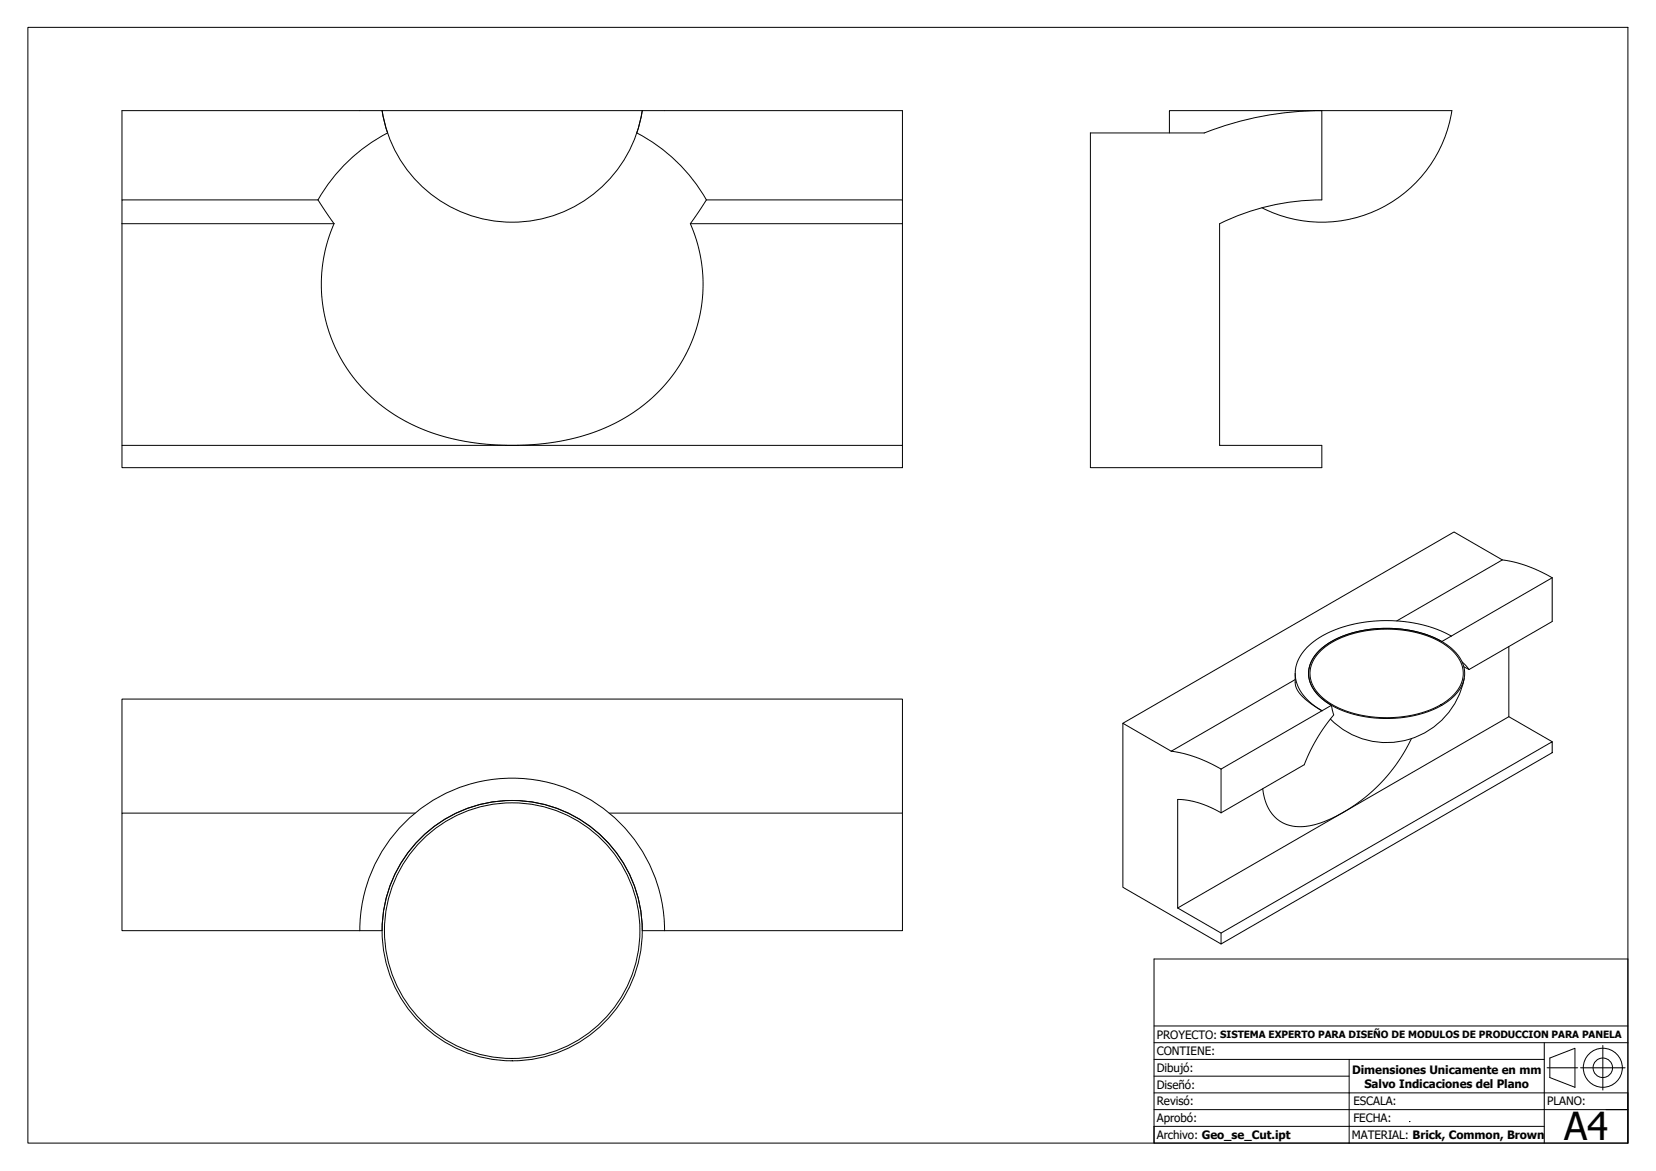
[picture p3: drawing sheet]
<svg xmlns="http://www.w3.org/2000/svg" width="297mm" height="210mm" viewBox="0 0 297 210" stroke-linecap="round" stroke-linejoin="round" font-family="sans-serif">
<!-- layer: Visible (ISO) -->
<g fill="none" stroke="#000" stroke-width=".18">
<path d="M237.1 19.8h23.3a23.6 23.6 0 0 1-34 17.4M237.1 19.8v16a41.5 41.5 0 0 0-18.3 4.3M237.1 19.8h-27.3v4M237.1 19.8a57.5 57.5 0 0 0-21.1 4h-20.4v60h41.5v-4h-18.3v-39.7M21.9 35.8v-16h140v16M57 35.8a30.6 30.6 0 0 1 12.5-12l-1-4a23.6 23.6 0 0 0 23.4 20 23.6 23.6 0 0 0 23.3-20l-1 4a30.5 30.5 0 0 1 12.5 12M57 35.8l2.9 4.3M57 35.8h-35.1v4.3M126.7 35.8l-2.9 4.3M126.7 35.8h35.2v4.3M21.9 40.1h38M21.9 40.1v39.7"/>
<path d="M59.9 40.1a27.5 27.5 0 0 0 13.4 35.7 40.3 40.3 0 0 0 20.4 4 36.4 36.4 0 0 0 20.8-6.5 27.3 27.3 0 0 0 9.3-33.2M123.8 40.1h38.1M161.9 40.1v39.7M21.9 79.8h140v4h-140zM236.5 116.7a17.4 17.4 0 0 1 12.1-4.1 18.1 18.1 0 0 1 11.9 3.8 5.4 5.4 0 0 1-.1 8.8 19.1 19.1 0 0 1-13.4 3.5 16.4 16.4 0 0 1-10.6-4.1 5.3 5.3 0 0 1 .1-7.9zM236.9 116.7a17.4 17.4 0 0 1 12-3.9 17.4 17.4 0 0 1 11.6 3.8 5.3 5.3 0 0 1-.3 8.5 18.7 18.7 0 0 1-12.8 3.5 16.6 16.6 0 0 1-10.6-3.9 5.2 5.2 0 0 1 .1-8zM260.3 114a25.6 25.6 0 0 0-23.4 .1 8.1 8.1 0 0 0-4.6 6.7 8 8 0 0 0 4.5 6.4l.3 .2M262.3 118.7l1.2 1.3M262.6 119.5l.9 .5M269.5 100.4a24 24 0 0 1 8.9 3.2M269.5 100.4l-8.7-5-59.4 34.2 8.7 5.1M269.5 100.4l-19 10.9"/>
<path d="M270.6 115.9v12.6l-29.7 17.1M278.4 103.6l-19.8 11.4a21.7 21.7 0 0 0-20.3 .3 6.4 6.4 0 0 0-3.5 6 7.3 7.3 0 0 0 4 5.1M278.4 103.6v7.8l-14.9 8.6M201.4 129.6v29.4l17.6 10.2M210.1 134.7a24 24 0 0 1 8.9 3.2M219 137.9v7.8M232.3 120.7v1.7a4.8 4.8 0 0 0 2.3 3.3l2.5 1.7M232.3 121.8l-22.2 12.9M237.1 127.4l-18.1 10.5M238.8 126.4l.4 1.7a31.5 31.5 0 0 0-5.3 9l-14.9 8.6M238.8 126.4l-1.7 1M253.2 132.4l-1.3 2.4-1.5 2.3-1.7 2.1-1.6 1.7a30.6 30.6 0 0 1-6.2 4.7"/>
<path d="M262.6 121.6a14.2 14.2 0 0 1-24 7.3M270.6 128.5l7.8 4.5M21.9 145.8v-20.5h140v41.5h-42.7M74.5 145.8h-52.6v21h42.6M109.3 145.8h52.6M219 145.7a16.1 16.1 0 0 0-7.8-2.4v19.5M226.5 141.4a7.1 7.1 0 0 0 4.3 6.4 11 11 0 0 0 8.3-1.2l1.8-1M240.9 145.6l-29.7 17.2M64.5 166.8a27.3 27.3 0 0 1 27.4-27.3 27.3 27.3 0 0 1 27.3 27.3M64.5 166.8h4a23.3 23.3 0 0 1 23.4-23.3 23.3 23.3 0 0 1 23.3 23.3h4M211.2 162.8l7.8 4.5M219 167.3l59.4-34.3v1.9l-59.4 34.3z"/>
<circle cx="91.9" cy="166.8" r="23.3"/>
<circle cx="91.9" cy="166.8" r="22.9"/>
</g>
<!-- layer: Borde (ISO) -->
<path d="M5 4.9h287v200h-287z" fill="none" stroke="#000" stroke-width=".18"/>
<g fill="none" stroke="#000" stroke-width=".18">
<path d="M207 171.9h85v33h-85zM207 198.9h85M207 195.9h85M207 186.9h85M207 183.9h85M207 189.9h35M207 192.9h35M277 189.9h-35v15M277 186.9v18M277.5 191.4h5.5M278 189.7l4.5-1.8v7l-4.5-1.7zM283.5 191.4h8"/>
<path d="M287.5 187.4v8M277 201.9h-70v3"/>
<circle cx="287.5" cy="191.4" r="3.5"/>
<circle cx="287.5" cy="191.4" r="1.75"/>
</g>
<path d="M288.1 198.9h3.9" fill="none" stroke="#000" stroke-width=".18"/>
<!-- layer: 0 -->
<path d="M252.9 201h.1" fill="none" stroke="#000" stroke-width=".18"/>
<text font-size="6.9" x="280.6" y="204.4">A4</text>
<g font-size="2.1">
<text x="207.5" y="189.2">CONTIENE:</text>
<text x="207.5" y="186.2">PROYECTO:</text>
<text x="207.5" y="195.2">Diseñó:</text>
<text x="207.5" y="192.2">Dibujó:</text>
<text x="242.5" y="192.5">Dimensiones Unicamente en mm</text>
<text x="244.7" y="194.9">Salvo Indicaciones del Plano</text>
<text x="207.5" y="201.2">Aprobó:</text>
<text x="207.5" y="198.2">Revisó:</text>
<text x="242.7" y="198.2">ESCALA:</text>
<text x="242.7" y="201.2">FECHA:</text>
<text x="277.5" y="198.2">PLANO:</text>
<text x="207.5" y="204.2">Archivo: Geo_se_Cut.ipt</text>
<text x="242.5" y="204.2">MATERIAL: Brick, Common, Brown</text>
</g>
<text font-size="1.8" x="218.9" y="186.1">SISTEMA EXPERTO PARA DISEÑO DE MODULOS DE PRODUCCION PARA PANELA</text>
</svg>
